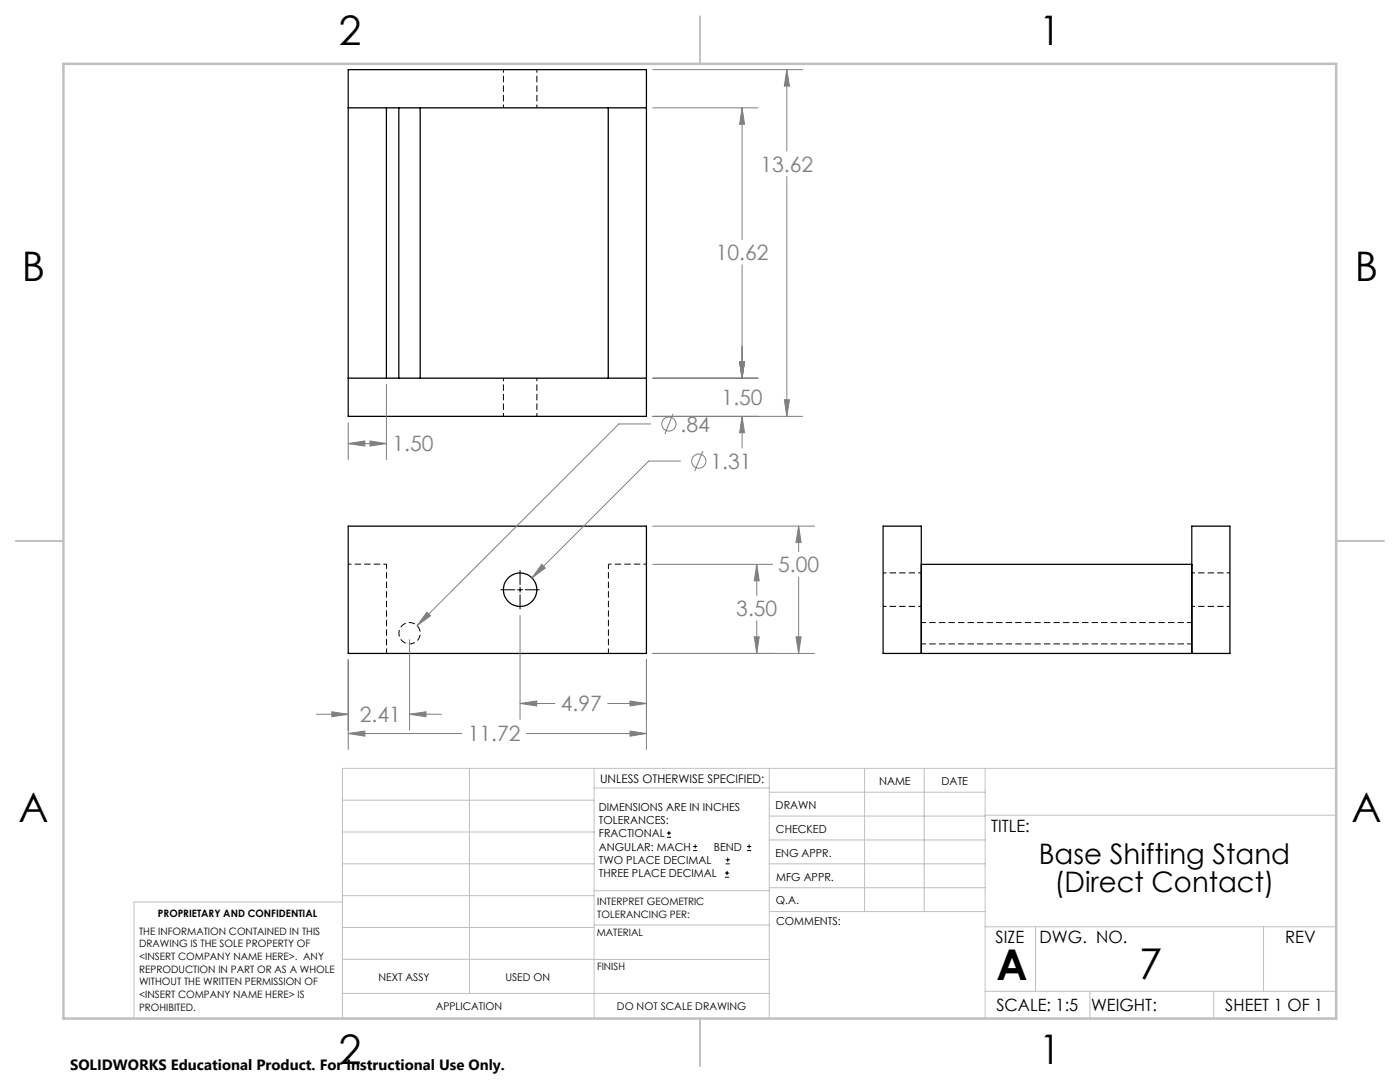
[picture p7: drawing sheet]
<svg xmlns="http://www.w3.org/2000/svg" width="279mm" height="216mm" viewBox="0 0 279 216" stroke-linecap="round" stroke-linejoin="round" font-family="sans-serif">
<path d="M77.1 130.4v-17.8M121.4 130.4v-17.8M183.9 128.5h53.9M237.8 124.2h-53.9" fill="none" stroke="#000" stroke-width=".2" stroke-dasharray="1.3 .6" stroke-dashoffset=".3" stroke-linecap="butt"/>
<path d="M100.5 13.9v7.6M107.1 21.5v-7.6M100.5 75.4v7.7M107.1 83.1v-7.7M77.1 112.6h-7.6M121.4 112.6h7.6M183.9 114.3h-7.6M245.5 114.3h-7.7M79.6 126.4a2.13 2.13 0 0 1 3.1-1.9 2.13 2.13 0 0 1 .3 3.6 2.13 2.13 0 0 1-3.4-1.4v-.3M176.3 121h7.6M237.8 121h7.7" fill="none" stroke="#000" stroke-width=".2" stroke-dasharray="1.3 .6" stroke-dashoffset=".6" stroke-linecap="butt"/>
<g fill="none" stroke="#000" stroke-width=".25">
<path d="M69.5 13.9h59.5v69.2h-59.5zM69.5 21.5h59.5M77.1 21.5v54M79.6 21.5v54M83.9 21.5v54M121.4 21.5v54M69.5 75.5h59.5M69.5 105h59.5v25.4h-59.5zM183.9 112.6h53.9M183.9 130.4v-25.4h-7.7v25.4h69.3v-25.4h-7.7v25.4"/>
<circle cx="103.8" cy="117.7" r="3.3"/>
</g>
<g fill="none" stroke="#808080" stroke-width=".2">
<path d="M130.3 13.9h29.9M157 13.9l.6 3.3h-1.1zM157 13.9v16.3M130.3 21.5h21M148.1 21.5l.5 3.3h-1zM148.1 21.5v26.3M157 35.2v47.9M148.1 52.8v22.7M77.1 76.7v15M130.3 75.5h21M147.6 72.1h1l-.5 3.4zM156.5 79.8h1.1l-.6 3.3z"/>
<path d="M69.5 88.5l3.3-.5v1zM69.5 84.3v7.4M69.5 88.5h7.7M73.8 88l3.3 .5-3.3 .5zM129.9 84.6h-6.4l-40.3 40.2M130.3 83.1h29.9M134.3 82.6l-1.6 4M135.8 92h-6.3l-23.3 23.3M140.3 90l-1.7 4M148.1 83.1l.5 3.3h-1zM148.1 83.1v6.3M108.1 112.6l.7 .7-2.6 2z"/>
<path d="M130.3 105h32.3M130.3 112.6h23.9M151 112.6l.5 3.3h-1zM151 112.6v6.2M159.4 105l.5 3.3h-1zM159.4 105v5.1M159.4 115.1v15.3M69.5 131.7v17.8M81.7 127.6v18.1M85.2 122.2l.7 .7-2.7 1.9zM103.8 122.8v20.7M125.7 139.9l3.3 .5-3.3 .5z"/>
<path d="M129 131.7v17.8M130.3 130.4h32.3M150.5 127.1h1l-.5 3.3zM151 123.9v6.5M158.9 127.1h1l-.5 3.3zM63.1 142.5h6.4M66.2 142l3.3 .5-3.3 .5zM69.5 146.4l3.3-.5v1zM69.5 146.4h22.6M81.7 142.5l3.3-.5v1zM81.7 142.5h6.4M103.8 140.4l3.3-.5v1z"/>
<path d="M103.8 140.4h6.9M105.1 146.4h23.9M121.3 140.4h7.7M125.7 145.9l3.3 .5-3.3 .5z"/>
<circle cx="133.5" cy="84.6" r="1.41"/>
<circle cx="139.5" cy="92" r="1.41"/>
</g>
<g fill="none" stroke="#000" stroke-width=".2">
<path d="M99.9 117.7h2.9M103.3 117.7h1M103.8 113.8v2.9M103.8 117.2v1M103.8 118.7v2.8M104.8 117.7h2.8M133.1 167.1h.8M133.1 166.2h.8M133.5 165.8v.9M138.3 169.7h.8M138.3 168.9h.8M138.7 168.5v.8"/>
<path d="M144.7 175h.8M144.7 174.2h.8M144.8 172.4h.9M144.8 171.6h.9M145.1 173.8v.8M145.2 171.1v.9M149.1 169.7h.8M149.1 168.9h.8M149.5 168.5v.8"/>
</g>
<g fill="none" stroke="#c0c0c0" stroke-width=".2">
<path d="M68.3 159.7h50.3M93.7 153.3v44.9M118.6 153.3v49.9M118.6 157.2h34.9M153.5 153.3v49.9M153.5 158.1h43.1M172.5 153.3v28.6M184.4 153.3v28.6M196.6 153.3v49.9M266.7 153.3h-198.4v49.9M68.3 178.7h50.3M68.3 172.4h50.3"/>
<path d="M68.3 166h50.3M68.3 180h-41.6v23.2M118.6 177.7h35M153.5 167.6h43.1M153.5 162.8h43.1M153.5 172.4h43.1M153.5 177.1h43.1M196.6 162.7h70.1M68.3 198.2h85.2M68.3 191.4l85.2 .1M68.3 185.1h50.3M118.6 184.6h35"/>
<path d="M153.6 181.9h43M196.6 197.8h70.1M196.6 184.9h70.1M206.7 184.9v12.9M217.5 197.8v5.4M242.2 197.8v5.4M252.2 184.9v12.9"/>
</g>
<path d="M139.7 3.2v9.5M3.1 107.9h9.6M266.7 107.9h9.5M139.7 203.2v9.6" fill="none" stroke="#c0c0c0" stroke-width=".25"/>
<path d="M12.7 12.7h254v190.5h-254z" fill="none" stroke="#c0c0c0" stroke-width=".5"/>
<path d="M158.9 127.1h1l-.5 3.3zM159.4 105l.5 3.3h-1zM151 112.6l.5 3.3h-1zM150.5 127.1h1l-.5 3.3zM108.1 112.6l-1.9 2.7 2.6-2zM85.2 122.2l-2 2.6 2.7-1.9zM69.5 146.4l3.3-.5v1zM125.7 145.9l3.3 .5-3.3 .5zM81.7 142.5l3.3-.5v1zM66.2 142l3.3 .5-3.3 .5zM103.8 140.4l3.3-.5v1zM125.7 139.9l3.3 .5-3.3 .5zM69.5 88.5l3.3-.5v1zM73.8 88l3.3 .5-3.3 .5zM157 13.9l.6 3.3h-1.1zM156.5 79.8h1.1l-.6 3.3zM147.6 72.1h1l-.5 3.4zM148.1 83.1l.5 3.3h-1zM148.1 21.5l.5 3.3h-1zM147.6 72.1h1l-.5 3.4z" fill="#808080"/>
<g font-size="8.5">
<text x="198.9" y="195.5">A</text>
<text x="227.3" y="195.4">7</text>
</g>
<g font-size="8.1">
<text x="67.6" y="8.9">2</text>
<text x="207.3" y="8.9">1</text>
<text x="4.4" y="56.2">B</text>
<text x="270.4" y="56.2">B</text>
<text x="3.7" y="164.1">A</text>
<text x="269.7" y="164.1">A</text>
<text x="67.6" y="212.4">2</text>
<text x="207.3" y="212.4">1</text>
</g>
<g font-size="5.6">
<text x="207.3" y="172.3">Base Shifting Stand</text>
<text x="210.4" y="178">(Direct Contact)</text>
</g>
<g font-size="4.2" fill="#808080">
<text x="151.8" y="34.3">13.62</text>
<text x="142.8" y="51.9">10.62</text>
<text x="144" y="80.7">1.50</text>
<text x="135.8" y="86.1">.84</text>
<text x="78.3" y="90.1">1.50</text>
<text x="141.8" y="93.5">1.31</text>
<text x="155.3" y="114.2">5.00</text>
<text x="146.9" y="122.9">3.50</text>
<text x="111.9" y="142">4.97</text>
<text x="71.8" y="144.1">2.41</text>
<text x="93.3" y="148">11.72</text>
</g>
<g font-size="3.4">
<text x="197.8" y="166">TITLE:</text>
<text x="198.7" y="188.1">SIZE</text>
<text x="207.5" y="188.1">DWG. NO.</text>
<text x="256.5" y="188.2">REV</text>
<text x="198.8" y="201.7">SCALE: 1:5</text>
<text x="217.7" y="201.8">WEIGHT:</text>
<text x="244.5" y="201.7">SHEET 1 OF 1</text>
</g>
<text font-size="3" x="14" y="213.5">SOLIDWORKS Educational Product. For Instructional Use Only.</text>
<text font-size="2.4" x="119.8" y="156.2">UNLESS OTHERWISE SPECIFIED:</text>
<g font-size="2.2">
<text x="119.5" y="161.8">DIMENSIONS ARE IN INCHES</text>
<text x="154.8" y="161.4">DRAWN</text>
<text x="175.4" y="156.6">NAME</text>
<text x="187.9" y="156.7">DATE</text>
<text x="119.5" y="164.4">TOLERANCES:</text>
<text x="119.5" y="167.1">FRACTIONAL</text>
<text x="154.9" y="166.3">CHECKED</text>
<text x="119.5" y="169.7">ANGULAR: MACH</text>
<text x="119.5" y="172.4">TWO PLACE DECIMAL</text>
<text x="142.5" y="169.7">BEND</text>
<text x="154.8" y="170.9">ENG APPR.</text>
<text x="119.5" y="175">THREE PLACE DECIMAL</text>
<text x="154.9" y="175.7">MFG APPR.</text>
<text x="154.9" y="180.4">Q.A.</text>
<text x="154.9" y="184.6">COMMENTS:</text>
</g>
<g font-size="2.1">
<text x="75.5" y="195.7">NEXT ASSY</text>
<text x="100.9" y="195.7">USED ON</text>
<text x="86.9" y="201.5">APPLICATION</text>
<text x="123.1" y="201.6">DO NOT SCALE DRAWING</text>
</g>
<g font-size="2">
<text x="31.5" y="182.9">PROPRIETARY AND CONFIDENTIAL</text>
<text x="119.2" y="180.6">INTERPRET GEOMETRIC</text>
<text x="119.2" y="183.1">TOLERANCING PER:</text>
<text x="27.8" y="186.5">THE INFORMATION CONTAINED IN THIS</text>
<text x="27.8" y="189">DRAWING IS THE SOLE PROPERTY OF</text>
<text x="27.8" y="191.6">&lt;INSERT COMPANY NAME HERE&gt;. ANY</text>
<text x="119.1" y="186.7">MATERIAL</text>
<text x="27.8" y="194.1">REPRODUCTION IN PART OR AS A WHOLE</text>
<text x="27.8" y="196.6">WITHOUT THE WRITTEN PERMISSION OF</text>
<text x="119.1" y="193.5">FINISH</text>
<text x="27.8" y="199.1">&lt;INSERT COMPANY NAME HERE&gt; IS</text>
<text x="27.8" y="201.7">PROHIBITED.</text>
</g>
</svg>
